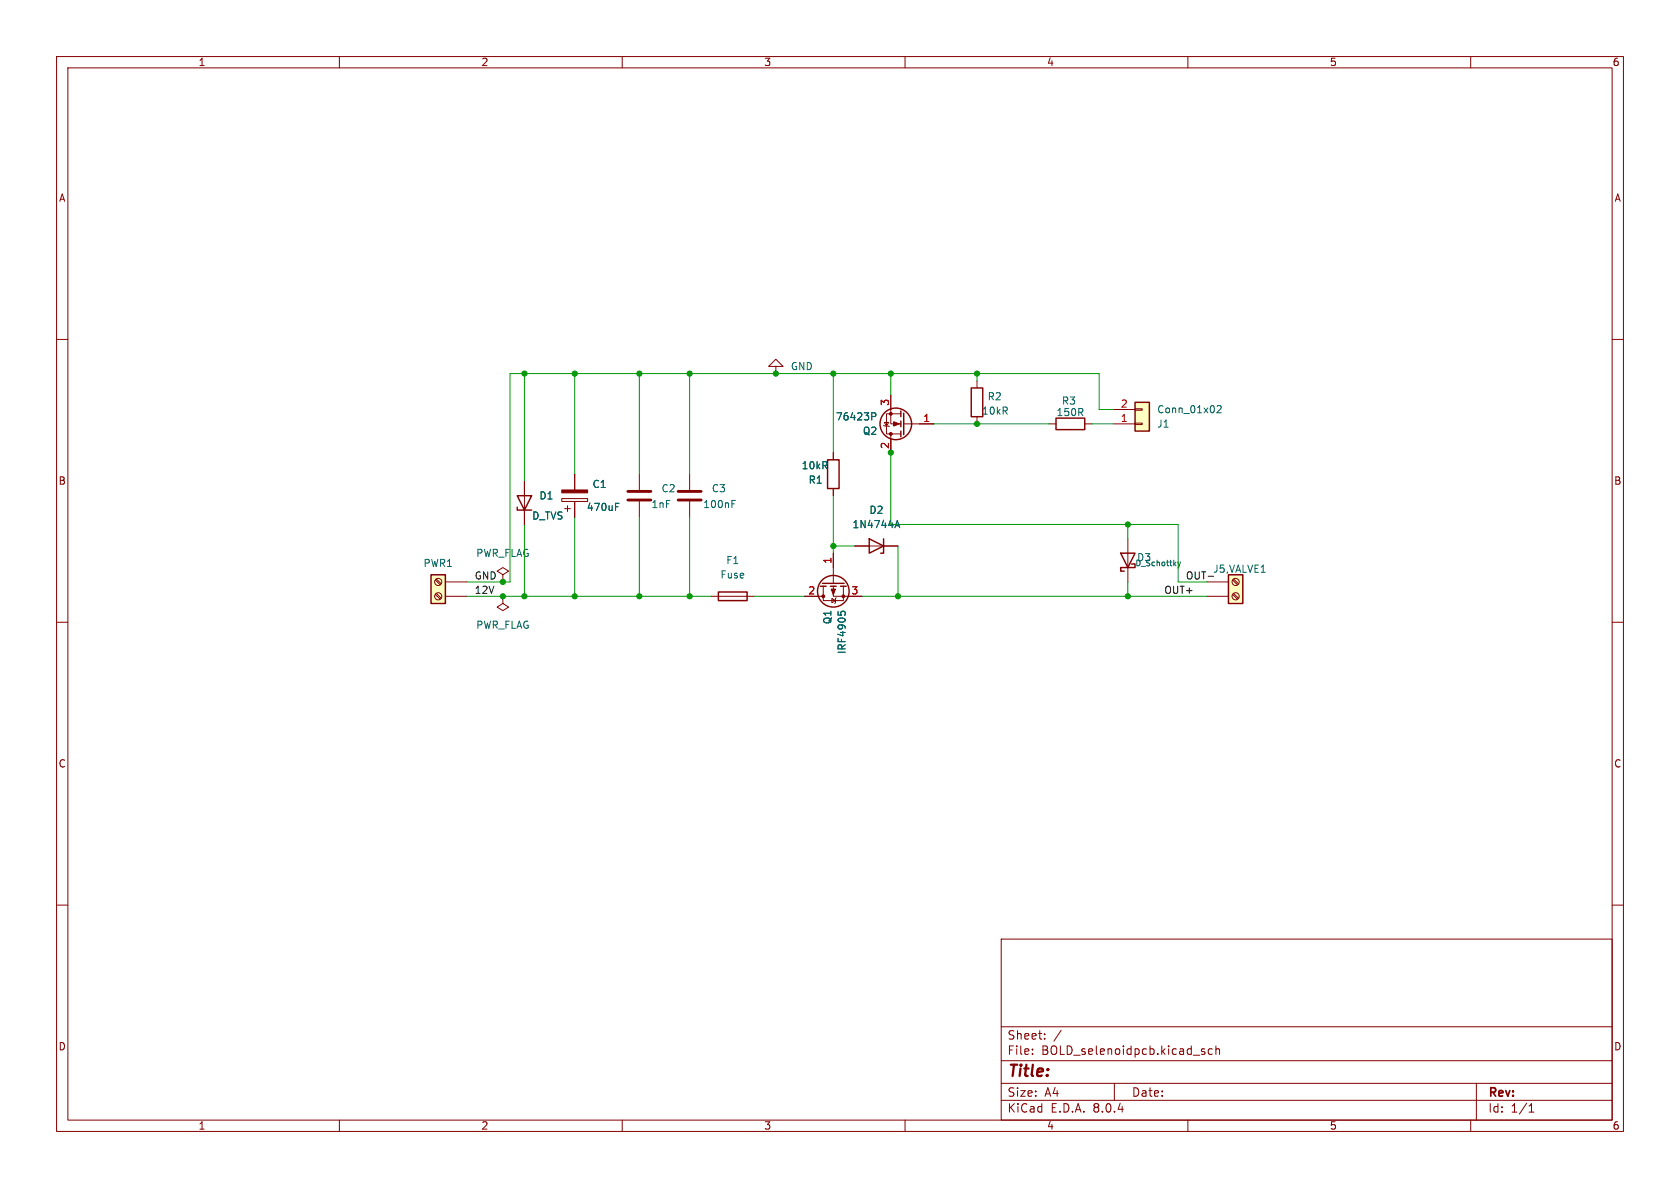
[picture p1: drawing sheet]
<svg xmlns="http://www.w3.org/2000/svg" width="297mm" height="210mm" viewBox="0 0 297 210" stroke-linecap="round" stroke-linejoin="round" font-family="sans-serif">
<g fill="none" stroke="#840000" stroke-width=".18">
<path d="M10 10h277v190h-277zM12 12h273v186h-273zM60 10v2M110 10v2M160 10v2M210 10v2M260 10v2M10 60h2M285 60h2M92.7 85.1v7.6M99.3 88.1h4.6v.5h-4.6zM99.8 89.9h1"/>
<path d="M100.3 89.4v1M101.6 83.8v2.8M101.6 88.6v2.8M113 83.8v2.8M113 88.6v2.8M121.9 83.8v2.8M121.9 88.6v2.8M147.3 80v1.3M147.3 86.4v1.2M147.3 97.8v5.3M10 110h2M88.9 101.6l1-.6-1-.7-1 .7 1 .6v1.3"/>
<path d="M88.9 102.9h.1M88.9 105.4v1.3l1 .6-1 .7-1-.7 1-.6M88.9 105.4h.1M125.7 105.4h7.6M142.2 105.4h3.3M145.5 103.6v2.6h3.6v-2.6M147.1 105.8l.6 .4-.6 .4zM147.3 103.6v1.8h5.1M147.8 105.7l-.1 .1v.8l-.1 .1M285 110h2M10 160h2M285 160h2"/>
<path d="M177 166h108v32h-108zM60 198v2M110 198v2M160 198v2M177 194.5h108M177 191.5h108M177 187.5h108M177 181.5h108M182.5 186.3v.1M182.5 185.5v.1M184.7 183.6v.1M184.7 182.8v.1"/>
<path d="M187.6 182.1l-1.3 2M197 191.5v3M210 198v2M212.5 185.8l.3 .1 .2 .2v.2l-.5 .1M212.5 185.5h.5M214.3 185.5l-.4-.1-.3 .3v.4l.1 .2h.6M215 185.5l.2-.1 .3 .1 .1 .9M215 184.9v1.5M260 198v2M261 191.5v6.5M270.3 196.6h.9M270.3 195.5l.4-.4v1.5"/>
</g>
<g fill="#840000" stroke="#840000" stroke-width=".18">
<path d="M99.3 86.6h4.6v.5h-4.6z"/>
<path d="M146.9 104.1h.8l-.4 1.1z"/>
<circle cx="149.1" cy="105.4" r=".25"/>
<circle cx="145.5" cy="105.4" r=".25"/>
</g>
<path d="M108.8 89.6h.4M108.8 89h.6M129.4 89.1h.4M129.4 88.5h.6M148.2 108.1v.6M148.6 108.6v-.3l.3-.3 .5 .2v.4" fill="none" stroke="#006464" stroke-width=".18"/>
<path d="M111 88.4h4.1M111 86.9h4.1M119.9 88.4h4.1M119.9 86.9h4.1" fill="none" stroke="#840000" stroke-width=".51"/>
<g fill="none" stroke="#840000" stroke-width=".25">
<path d="M91.4 89.7v.5h2.6M91.4 87.6h2.6l-1.3 2.6zM146.3 81.3h2v5.1h-2zM127 104.6h5.1v1.6h-5.1zM145 103.6h1M145.4 103.1h3.8M146.8 103.6h1M148.6 103.6h1"/>
<circle cx="147.3" cy="104.5" r="2.79"/>
</g>
<path d="M76.2 101.6h2.5v5.1h-2.5z" fill="#ffffc2"/>
<g fill="none" stroke="#840000" stroke-width=".25">
<path d="M159.3 72.6v1.1M159.3 74.4v1M159.3 76.2v1M159.8 73v3.8M76.2 101.6h2.5v5.1h-2.5z"/>
<circle cx="158.4" cy="74.9" r="2.79"/>
</g>
<g fill="none" stroke="#840000" stroke-width=".18">
<path d="M156.2 75.2l.1 .1h.8l.1 .1M156.3 74.7h.8l-.4 .6zM157.5 69.9v5h1.8M157.5 76.7v3.3M159.3 73.2h-2.6v3.5h2.6M159.8 74.9h5.3M77 102.5l.8 .9M77 105.1l.8 .8M77.1 102.4l.9 .8M77.1 104.9l.9 .8M78.7 105.4h3.8M78.7 102.9h3.8"/>
<circle cx="77.5" cy="105.4" r=".63"/>
<circle cx="77.5" cy="102.9" r=".63"/>
</g>
<g fill="#840000" stroke="#840000" stroke-width=".18">
<path d="M158 74.5l1 .4-1 .4z"/>
<circle cx="157.5" cy="73.2" r=".25"/>
<circle cx="157.5" cy="76.7" r=".25"/>
</g>
<path d="M154.1 73h.5l.2 .2-.1 .4h-.6" fill="none" stroke="#006464" stroke-width=".18"/>
<path d="M200.7 71.1h2.5v5.1h-2.5z" fill="#ffffc2"/>
<path d="M196.8 74.9h3.9M196.8 72.4h3.9M200.7 72.3h1.2v.2h-1.2zM200.7 74.8h1.2v.3h-1.2zM151.1 96.5h7.6" fill="none" stroke="#840000" stroke-width=".18"/>
<path d="M200.7 71.1h2.5v5.1h-2.5zM153.7 95.3l2.5 1.2-2.5 1.3zM156.2 95.3v2.5h-.5" fill="none" stroke="#840000" stroke-width=".25"/>
<path d="M215.2 71.8l.4-.1 .3 .4-.8 .9h.8M158.2 93.3l.4-1.3 .5 1.3M158.3 92.9h.6" fill="none" stroke="#006464" stroke-width=".18"/>
<path d="M217.2 101.6h2.5v5.1h-2.5z" fill="#ffffc2"/>
<path d="M171.7 68.6h2v5.1h-2zM186.7 73.9h5.1v2h-5.1zM198.1 97.8h2.6l-1.3 2.5zM200 99.7h.7v.6h-2.6v.7h.7M217.2 101.6h2.5v5.1h-2.5z" fill="none" stroke="#840000" stroke-width=".25"/>
<g fill="none" stroke="#840000" stroke-width=".18">
<path d="M137.2 64.8h1.2l-1.2-1.3-1.3 1.3h1.3v1.2M137.2 66h.1M157.5 69.9v2.5M157.5 77.5v2.5M162.6 74.9h2.5M172.7 67.3v1.3M172.7 73.7v1.2M185.4 74.9h1.3M191.8 74.9h1.2M92.7 85.1v2.5M92.7 90.2v2.5M101.6 83.8v2.8"/>
<path d="M101.6 88.6v2.8M147.3 80v1.3M147.3 86.4v1.2M147.3 97.8v2.5M151.1 96.5h2.6M156.2 96.5h2.5M199.4 95.3v7.6M142.2 105.4h2.6M149.9 105.4h2.5M213.4 102.9h3.8M213.4 105.4h3.8M217.9 105.1l.9 .8"/>
<path d="M217.9 102.5l.9 .9M218.1 104.9l.8 .8M218.1 102.4l.8 .8"/>
<circle cx="218.4" cy="105.4" r=".63"/>
<circle cx="218.4" cy="102.9" r=".63"/>
</g>
<path d="M154.1 73h.5l.2 .2-.1 .4h-.6M108.8 89.6h.4M108.8 89h.6M158.2 93.3l.4-1.3 .5 1.3M158.3 92.9h.6M208.2 99.4l.3 .6M208.7 99.4l-.2 .6M148.2 108.1v.6M148.6 108.6v-.3l.3-.3 .5 .2v.4M208.5 100l-.3 .4" fill="none" stroke="#006464" stroke-width=".18"/>
<path d="M213.6 101.9h.9" fill="none" stroke="#0f0f0f" stroke-width=".18"/>
<g fill="none" stroke="#009600" stroke-width=".18">
<path d="M92.7 66v19.1M101.6 66v17.8M113 66v17.8M121.9 66v17.8M147.3 66v14M157.5 77.5v15.2h50.8v10.2h5.1M157.5 66v3.9M165.1 74.9h20.3M172.7 66v1.3M193 74.9h3.8M196.8 72.4h-2.5v-6.4h-104.1v36.9h-7.7M92.7 92.7v12.7"/>
<path d="M101.6 91.4v14M113 91.4v14M121.9 91.4v14M147.3 87.6v10.2M147.3 96.5h3.8M158.7 96.5v8.9M199.4 92.7v2.6M82.5 105.4h43.2M133.3 105.4h8.9M152.4 105.4h61M199.4 102.9v2.5"/>
</g>
<g fill="#009600" stroke="#009600" stroke-width=".18">
<circle cx="92.7" cy="105.4" r=".46"/>
<circle cx="101.6" cy="105.4" r=".46"/>
<circle cx="121.9" cy="105.4" r=".46"/>
<circle cx="101.6" cy="66" r=".46"/>
<circle cx="113" cy="66" r=".46"/>
<circle cx="92.7" cy="66" r=".46"/>
<circle cx="113" cy="105.4" r=".46"/>
<circle cx="88.9" cy="105.4" r=".46"/>
<circle cx="147.3" cy="96.5" r=".46"/>
<circle cx="88.9" cy="102.9" r=".46"/>
<circle cx="157.5" cy="80" r=".46"/>
<circle cx="172.7" cy="74.9" r=".46"/>
<circle cx="199.4" cy="92.7" r=".46"/>
<circle cx="158.7" cy="105.4" r=".46"/>
<circle cx="147.3" cy="66" r=".46"/>
<circle cx="121.9" cy="66" r=".46"/>
<circle cx="137.2" cy="66" r=".46"/>
<circle cx="199.4" cy="105.4" r=".46"/>
<circle cx="157.5" cy="66" r=".46"/>
<circle cx="172.7" cy="66" r=".46"/>
</g>
<text font-size="2.8" fill="#840000" x="178" y="190.9">Title:</text>
<g font-size="2.1" fill="#840000">
<text x="178" y="184">Sheet:</text>
<text x="178" y="186.7">File:</text>
<text x="184.1" y="186.7">BOLD_selenoidpcb.kicad_sch</text>
<text x="178" y="196.9">KiCad</text>
<text x="178" y="194.1">Size:</text>
<text x="184.7" y="194.1">A4</text>
<text x="185.7" y="196.9">E.D.A.</text>
<text x="193.3" y="196.9">8.0.4</text>
<text x="200" y="194.1">Date:</text>
<text x="263" y="194.3">Rev:</text>
<text x="263" y="196.9">Id:</text>
<text x="267.1" y="196.9">1/1</text>
</g>
<g font-size="1.8" fill="#840000">
<text x="35" y="11.9">1</text>
<text x="85" y="11.9">2</text>
<text x="135" y="11.9">3</text>
<text x="185" y="11.9">4</text>
<text x="235" y="11.9">5</text>
<text x="285" y="11.9">6</text>
<text x="10.3" y="35.9">A</text>
<text x="285.3" y="35.9">A</text>
<text x="10.3" y="85.9">B</text>
<text x="285.3" y="85.9">B</text>
<text x="10.3" y="135.9">C</text>
<text x="285.3" y="135.9">C</text>
<text x="10.3" y="185.9">D</text>
<text x="285.3" y="185.9">D</text>
<text x="35" y="199.9">1</text>
<text x="85" y="199.9">2</text>
<text x="135" y="199.9">3</text>
<text x="185" y="199.9">4</text>
<text x="235" y="199.9">5</text>
<text x="285" y="199.9">6</text>
</g>
<g font-size="1.8" fill="#006464">
<text x="139.7" y="65.6">GND</text>
<text x="174.5" y="71">R2</text>
<text x="187.6" y="71.7">R3</text>
<text x="147.7" y="74.5">76423P</text>
<text x="152.4" y="77.1">Q2</text>
<text x="173.5" y="73.5">10kR</text>
<text x="186.7" y="73.8">150R</text>
<text x="204.5" y="75.8">J1</text>
<text x="204.5" y="73.3">Conn_01x02</text>
<text x="141.6" y="83.2">10kR</text>
<text x="95.3" y="88.5">D1</text>
<text x="104.7" y="86.5">C1</text>
<text x="116.8" y="87.2">C2</text>
<text x="125.7" y="87.2">C3</text>
<text x="142.8" y="85.7">R1</text>
<text x="94" y="92">D_TVS</text>
<text x="103.6" y="90.5">470uF</text>
<text x="115.1" y="90">1nF</text>
<text x="124.2" y="90">100nF</text>
<text x="150.6" y="93.6">1N4744A</text>
<text x="153.6" y="91">D2</text>
<text x="74.8" y="100.4">PWR1</text>
<text x="84.1" y="98.7">PWR_FLAG</text>
<text x="128.3" y="99.9">F1</text>
<text x="200.9" y="99.4">D3</text>
<text x="214.4" y="101.4">J5,VALVE1</text>
<text x="127.3" y="102.5">Fuse</text>
<text x="84.1" y="111.4">PWR_FLAG</text>
<text x="147.2" y="110.4" transform="rotate(-90 147.2 110.4)">Q1</text>
<text x="149.7" y="115.7" transform="rotate(-90 149.7 115.7)">IRF4905</text>
</g>
<g font-size="1.8" fill="#a90000">
<text x="157.2" y="71.8" transform="rotate(-90 157.2 71.8)">3</text>
<text x="163.1" y="74.7">1</text>
<text x="198" y="74.7">1</text>
<text x="198" y="72.1">2</text>
<text x="157.2" y="79.4" transform="rotate(-90 157.2 79.4)">2</text>
<text x="147.1" y="99.8" transform="rotate(-90 147.1 99.8)">1</text>
<text x="142.8" y="105.2">2</text>
<text x="150.4" y="105.2">3</text>
</g>
<g font-size="1.8" fill="#0f0f0f">
<text x="83.8" y="105.1">12V</text>
<text x="83.8" y="102.5">GND</text>
<text x="205.7" y="105.1">OUT+</text>
<text x="209.5" y="102.5">OUT-</text>
</g>
<text font-size="1.4" fill="#006464" x="200.6" y="100.3">D_Schottky</text>
</svg>
